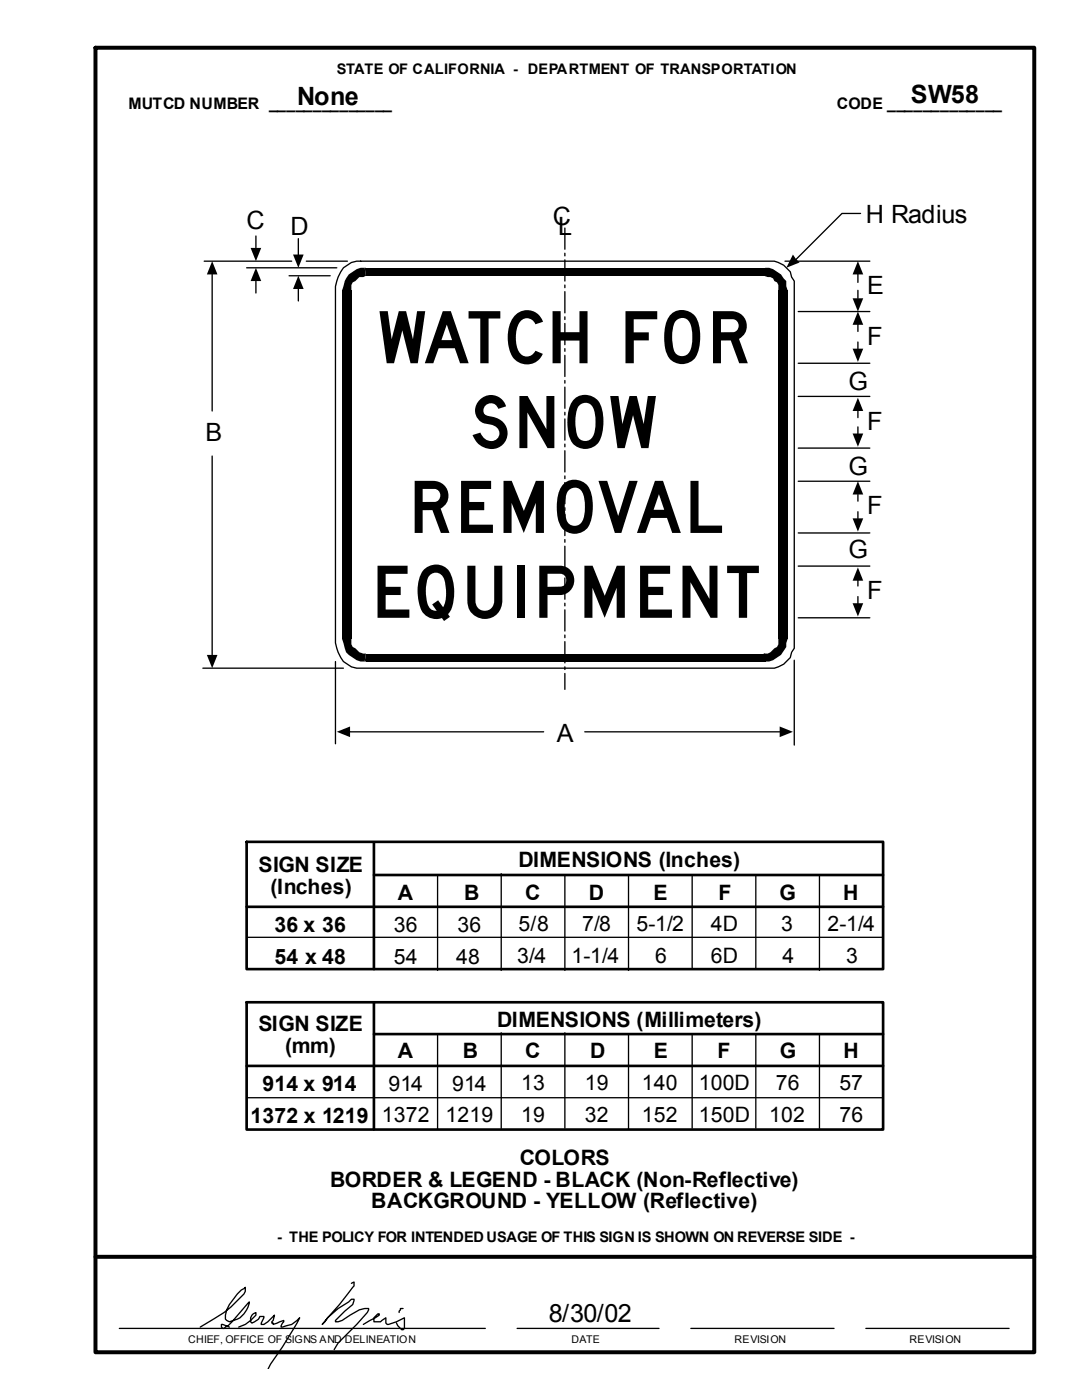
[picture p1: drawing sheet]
<svg xmlns="http://www.w3.org/2000/svg" width="216mm" height="279mm" viewBox="0 0 216 279" stroke-linecap="round" stroke-linejoin="round" font-family="sans-serif">
<g fill="none" stroke="#000" stroke-width=".26">
<path d="M40.7 52.1h17.5M42.3 54.8v27.2M49.2 53.4h18M51.1 47.1v2.6M51.1 56.1v2.4M57.7 55h8.2M59.5 47.6v3.5M59.5 57.7v2.4M61.1 52.1h8.2M68.5 53.4l1.6-1 1.1-.3h83.3l1.9 .8 1.3 1.3 .3 1.1 .5 .8v73.3l-.5 .8-.3 1-1.3 1.4-1.9 .7h-83.3a4.7 4.7 0 0 1-4-3.9l-.3-1.1v-71.2a8.4 8.4 0 0 1 1.6-3.7zM112.7 45.5v4.2M112.7 50.5v.6"/>
<path d="M112.7 51.9v4.2M112.7 56.9v.5M112.7 58.2v4.2M156.6 52.1h17M171.2 54.5v1.9M171.2 57.9v1.6M171.7 42.6h-3.7l-9.3 9.3M112.7 63.2v.6M112.7 64.6v4.2M112.7 69.6v.5M112.7 70.9v4.2M112.7 75.9v.6"/>
<path d="M112.7 77.3v4.2M159.3 79.1h14.3M159.3 72.5h14.3M159.3 62.2h14.3M171.2 64.6v1.5M171.2 68.3v1.5M42.3 91v40M112.7 82.3v.5M112.7 83.6v4.2M112.7 88.6v.6M112.7 90v4.2M112.7 95v.5"/>
<path d="M112.7 96.3v4.2M159.3 89.4h14.3M159.3 96h14.3M171.2 81.8v1.5M171.2 85.2v1.6M171.2 98.7v1.3M112.7 101.3v.6M112.7 102.7v4.2M112.7 107.7v.5M112.7 109v4.2M112.7 114v.6M112.7 115.4v4.2"/>
<path d="M159.3 113h14.3M159.3 106.4h14.3M171.2 102.1v1.6M171.2 115.6v1.3M171.2 119.1v1.6M40.5 133.3h28M66.9 132v16.4M112.7 120.4v.5M112.7 121.7v4.2M112.7 126.7v.6M112.7 128.1v4.2M112.7 133.1v.5"/>
<path d="M112.7 134.4v3.2M158.5 131.8v16.9M159.3 123.3h14.3M69.6 146h38.9M116.7 146h39.1M87.3 174.6v19.1M100 174.4v19.3M112.7 174.6v19.1M125.4 174.6v19.1M138.1 174.6v18.8M150.8 174.6v18.8M163.5 174.6v19.1"/>
<path d="M49.2 187.1h127M49.2 219.1h127M87.3 206.4v19M100 206.1v19.1M112.7 206.1v19.1M125.4 206.4v19M138.1 206.4v18.8M150.8 206.4v18.8M163.5 206.4v18.8M70.1 256.1l.5-.2v.7l-2.9 3.8-3.4 3.9 1.1-1.3 2.1-1.9 2.1-1.3 .5-.5h.5l-.2 1.1-1.6 1.3-1.9 1.8v.3h.6l.8-.3 3.4-2.1 1.1-.3h.8v.3l-.3 .5-2.1 2.4-3.7 3.7-.8 1.3M23.8 265.1h73M40 264.8l4.7-2.9 1.3-1 2.7-2.7 .2-.5v-.8a9.6 9.6 0 0 0-3.9 5.6v.8l.8 .5a4.6 4.6 0 0 0 3.9-4l-4.2 4.8-.8 .5h-.3l-.2-.3v-.5l1.6 .5"/>
<path d="M47.6 264.8l1.3-.5 1.1-.8 1.1-1v-.6a1.51 1.51 0 0 0-1.1 1.9l.3 .3 1.3-.8 .3-.6h.8l-.6 1.4v.2h.6l.7-.5 1.4-1.3-.6 1.6h.3v.2l2.1-.8v.3l-.5 .8v.2h.3l1.8-.5 1.6-1.3a76 76 0 0 1-5.8 9.3l-.4 .8M79.1 264.1l.3 .5 .8 .8h.2l.3-.3v-2.1l-1.6 .8-1.8 .5-.3-.2v-1.1l-1.1 .8h-1.3v-.8l.8-.8h.3v.3l-3.2 1.8M80.4 261.1h-.5l-.3 .8M103.2 265.1h28.3M137.8 265.1h28.6M172.8 265.1h28.5"/>
</g>
<g fill="#000">
<path d="M42.3 52.1l1.1 2.7h-2.1z" fill-rule="evenodd"/>
<path d="M51.1 53.4l1 2.7h-2.1z" fill-rule="evenodd"/>
<path d="M50 49.5h2.1l-1 2.6z" fill-rule="evenodd"/>
<path d="M58.5 50.8h2.1l-1.1 2.6z" fill-rule="evenodd"/>
<path d="M59.5 55l1.1 2.7h-2.1z" fill-rule="evenodd"/>
<path d="M158.2 50.8l.5 .8 .8 .8-2.6 1z" fill-rule="evenodd"/>
<path d="M171.2 52.1l1 2.7h-2.1z" fill-rule="evenodd"/>
<path d="M170.1 59.5h2.1l-1 2.7z" fill-rule="evenodd"/>
<path d="M171.2 62.2l1 2.6h-2.1z" fill-rule="evenodd"/>
<path d="M170.1 69.6h2.1l-1 2.6z" fill-rule="evenodd"/>
<path d="M171.2 79.4l1 2.6h-2.1z" fill-rule="evenodd"/>
<path d="M170.1 86.5h2.1l-1 2.7z" fill-rule="evenodd"/>
<path d="M171.2 96l1 2.7h-2.1z" fill-rule="evenodd"/>
<path d="M171.2 113.2l1 2.7h-2.1z" fill-rule="evenodd"/>
<path d="M170.1 103.5h2.1l-1 2.6z" fill-rule="evenodd"/>
<path d="M41.3 130.7h2.1l-1.1 2.6z" fill-rule="evenodd"/>
<path d="M170.1 120.4h2.1l-1 2.6z" fill-rule="evenodd"/>
<path d="M67.2 146l2.6-1v2.1z" fill-rule="evenodd"/>
<path d="M155.6 145l2.6 1-2.6 1.1z" fill-rule="evenodd"/>
</g>
<g fill="#000">
<path d="M69.6 54.8l1.6-1.1 .8-.3h.8l.2 1.6-.5 .3h-.8l-.8 .8-.5 .3-.3 .5v1.3l-1.8-.3 .5-1.8zM68.3 57.9h1.8v.3zM72.8 53.4h.2v1.6zM73 53.4h79.7v1.6h-79.7zM152.7 53.4a4.1 4.1 0 0 1 3.7 2.2l.5 .5v1l.3 .8-1.9 .3v-1.3l-.3-.5-.5-.3-.2-.5-.6-.3h-.5l-.8-.3zM152.7 53.4v1.6h-.3zM155.3 57.9h1.9l-1.9 .3zM68.3 57.9h1.8v69.6h-1.8zM68.3 127.5l1.8-.2v.2zM68.3 127.5l1.8-.2v1.3l.3 .5 .5 .3 .8 .8 .8 .2h.5l-.2 1.6a4.1 4.1 0 0 1-4.3-3.7zM73 130.4h79.7v1.6h-79.7zM73 130.4v1.6h-.2z"/>
<path d="M152.4 130.4h.3v1.6zM155.3 57.9h1.9v69.6h-1.9zM155.3 127.3l1.9 .2-.3 .8v.8a4.4 4.4 0 0 1-4.2 2.9l-.3-1.6h.8l.5-.2 .8-.8 .5-.3 .3-.5zM155.3 127.3l1.9 .2h-1.9z"/>
</g>
<path d="M49.2 168h127v25.4h-127zM74.6 168.3v25.1M74.6 174.6h101.6M49.2 181h127M49.2 200h127v25.4h-127zM49.2 212.7h127M74.6 200v25.4M74.6 206.4h101.6" fill="none" stroke="#000" stroke-width=".53"/>
<path d="M19 9.5h187.4v260.4h-187.4zM19 250.8h187.4" fill="none" stroke="#000" stroke-width=".79"/>
<g font-size="15.6">
<text x="75.4" y="72.5">WATCH FOR</text>
<text x="94.2" y="89.4">SNOW</text>
<text x="81.5" y="106.4">REMOVAL</text>
<text x="74.1" y="123.3">EQUIP</text>
<text x="115.4" y="123.3">MENT</text>
</g>
<g font-size="5">
<text x="59.3" y="20.9">None</text>
<text x="181.8" y="20.6">SW58</text>
<text x="49.2" y="45.8">C</text>
<text x="57.9" y="46.8">D</text>
<text x="110.3" y="45">C</text>
<text x="111.4" y="46.8">L</text>
<text x="172.8" y="44.4">H Radius</text>
<text x="173" y="58.7">E</text>
<text x="173" y="68.8">F</text>
<text x="169.3" y="77.8">G</text>
<text x="41" y="88.1">B</text>
<text x="173" y="85.7">F</text>
<text x="169.3" y="94.7">G</text>
<text x="173" y="102.7">F</text>
<text x="169.3" y="111.4">G</text>
<text x="173" y="119.6">F</text>
<text x="111.1" y="148.2">A</text>
<text x="109.5" y="263.8">8/30/02</text>
</g>
<g font-size="4.2">
<text x="103.4" y="173">DIMENSIONS (Inches)</text>
<text x="51.6" y="174.1">SIGN SIZE</text>
<text x="54" y="178.3">(Inches)</text>
<text x="79.4" y="179.6">A</text>
<text x="92.6" y="179.6">B</text>
<text x="104.8" y="179.6">C</text>
<text x="117.5" y="179.6">D</text>
<text x="130.4" y="179.6">E</text>
<text x="143.4" y="179.6">F</text>
<text x="155.6" y="179.6">G</text>
<text x="168.3" y="179.6">H</text>
<text x="54.8" y="186">36 x 36</text>
<text x="78.6" y="186">36</text>
<text x="91.3" y="186">36</text>
<text x="103.4" y="185.7">5/8</text>
<text x="116.1" y="185.7">7/8</text>
<text x="127" y="185.7">5-1/2</text>
<text x="141.8" y="185.7">4D</text>
<text x="155.9" y="185.7">3</text>
<text x="165.1" y="185.7">2-1/4</text>
<text x="54.8" y="192.3">54 x 48</text>
<text x="78.6" y="192.3">54</text>
<text x="91" y="192.3">48</text>
<text x="103.2" y="192.1">3/4</text>
<text x="114.1" y="192.1">1-1/4</text>
<text x="130.7" y="192.1">6</text>
<text x="141.8" y="192.1">6D</text>
<text x="156.1" y="192.1">4</text>
<text x="168.8" y="192.1">3</text>
<text x="51.6" y="205.8">SIGN SIZE</text>
<text x="99.2" y="205.1">DIMENSIONS (Millimeters)</text>
<text x="56.9" y="210.1">(mm)</text>
<text x="79.4" y="211.1">A</text>
<text x="92.3" y="211.1">B</text>
<text x="104.8" y="211.1">C</text>
<text x="117.7" y="211.1">D</text>
<text x="130.4" y="211.1">E</text>
<text x="143.1" y="211.1">F</text>
<text x="155.6" y="211.1">G</text>
<text x="168.3" y="211.1">H</text>
<text x="52.4" y="217.7">914 x 914</text>
<text x="77.5" y="217.7">914</text>
<text x="90.2" y="217.7">914</text>
<text x="104" y="217.5">13</text>
<text x="116.7" y="217.5">19</text>
<text x="128.1" y="217.5">140</text>
<text x="139.4" y="217.5">100D</text>
<text x="154.8" y="217.5">76</text>
<text x="167.5" y="217.5">57</text>
<text x="50" y="224.1">1372 x 1219</text>
<text x="76.2" y="223.8">1372</text>
<text x="88.9" y="223.8">1219</text>
<text x="104" y="223.8">19</text>
<text x="116.7" y="223.8">32</text>
<text x="128.1" y="223.8">152</text>
<text x="139.5" y="223.8">150D</text>
<text x="153.5" y="223.8">102</text>
<text x="167.5" y="223.8">76</text>
<text x="103.7" y="232.6">COLORS</text>
<text x="65.9" y="236.8">BORDER &amp; LEGEND - BLACK (Non-Reflective)</text>
<text x="74.1" y="241">BACKGROUND - YELLOW (Reflective)</text>
</g>
<g font-size="3.2">
<text x="25.7" y="21.7">MUTCD NUMBER ______________</text>
<text x="167" y="21.7">CODE _____________</text>
</g>
<g font-size="2.9">
<text x="67.2" y="14.8">STATE OF CALIFORNIA - DEPARTMENT OF TRANSPORTATION</text>
<text x="55.3" y="247.9">- THE POLICY FOR INTENDED USAGE OF THIS SIGN IS SHOWN ON REVERSE SIDE -</text>
</g>
<g font-size="2.1">
<text x="37.6" y="268">CHIEF, OFFICE OF SIGNS AND DELINEATION</text>
<text x="114" y="268">DATE</text>
<text x="146.6" y="268">REVISION</text>
<text x="181.5" y="268">REVISION</text>
</g>
</svg>
